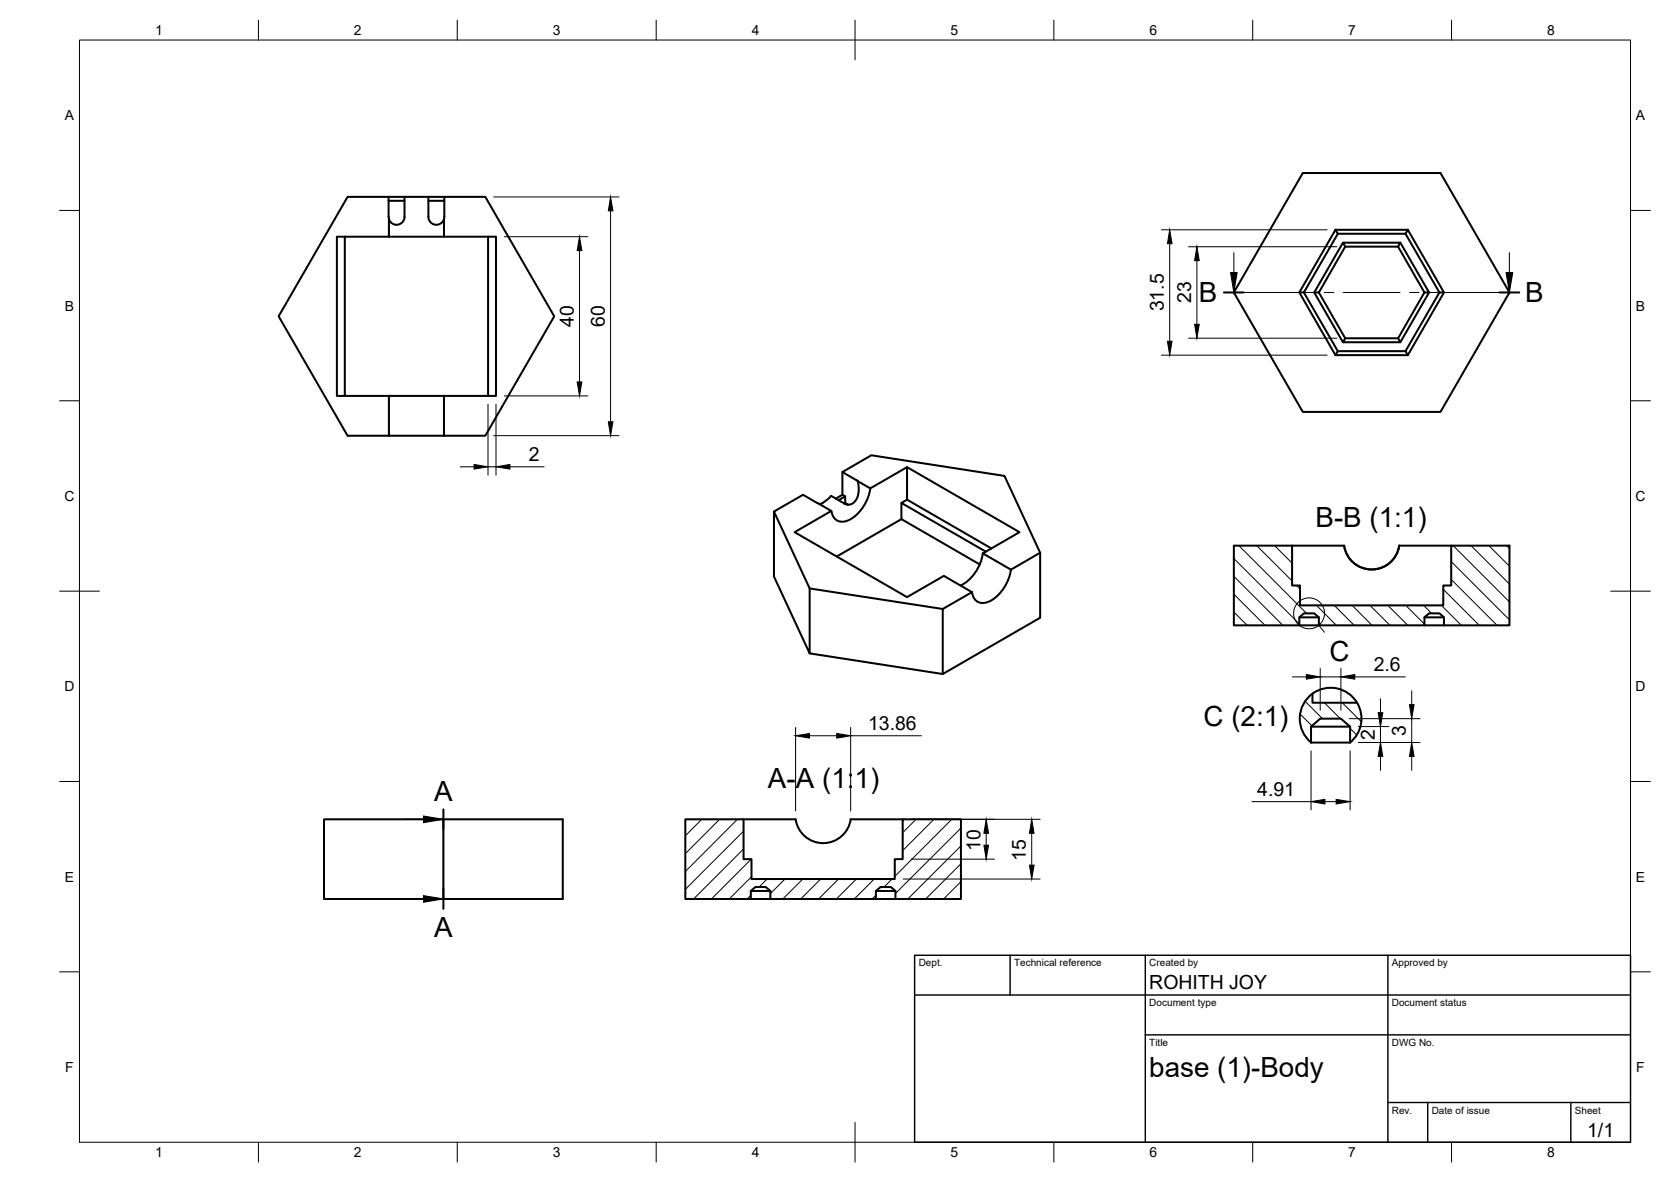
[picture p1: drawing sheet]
<svg xmlns="http://www.w3.org/2000/svg" width="420mm" height="297mm" viewBox="0 0 420 297" stroke-linecap="round" stroke-linejoin="round" font-family="sans-serif">
<!-- layer: Visible -->
<g fill="none" stroke="#000" stroke-width=".51">
<path d="M86.7 59.5v40M97.7 54.5v-5h-10.3l-17.3 30 17.3 30h10.4M97.7 50.5h4M97.7 49.5h4M97.7 54.5l.1 .5M97.8 55v4.5h-13.1v40h13.1M97.8 59.5h13.8M101.7 49.5v5.2l-.3 .9-.9 .7-1 .2-1.2-.6-.5-.9M101.7 49.5h6v5a1.99 1.99 0 0 0 1.7 2 1.99 1.99 0 0 0 2.2-1.5M107.7 50.5h4M107.7 49.5h4M111.6 55v4.5h13.1v40h-13.1"/>
<path d="M111.7 54.5l-.1 .5M111.7 54.5v-5h10.3l17.4 30-17.4 30h-24.2v-10h13.8v10M122.7 59.5v40M327.6 43.5h34.6l17.3 30-17.3 30h-34.6l-17.4-30zM335.8 57.7l.6 1h17l.6-1M335.8 57.7l-9.1 15.8 9.1 15.7M335.8 57.7h18.2M336.4 58.7l-8.5 14.8h-1.2M353.4 58.7l8.5 14.8h1.2M354 57.7l9.1 15.8-9.1 15.7M327.9 73.5l8.5 14.8M330.5 73.5l7.2 12.5"/>
<path d="M337.7 61l-7.2 12.5h1.1M338.2 62l-.5-1h14.4l-.6 1M338.2 62h13.3l6.7 11.5-6.7 11.5h-13.3l-6.6-11.5zM352.1 61l7.2 12.5h-1.1M359.3 73.5l-7.2 12.5-.6-1M361.9 73.5l-8.5 14.8 .6 .9M335.8 89.2h18.2M338.2 85l-.5 1h14.4M353.4 88.3h-17l-.6 .9M211.8 118.6v5.7M228.1 117.4v8.2M194.6 128.6v16.3l9 19.3v-16.3"/>
<path d="M205.4 126.4l-3.5-2.1-7.3 4.3 9 19.3 33.4 5.1M205.5 126.4l3.5 2-9.2 5.3 28.3 16.4 9.2-5.4 7.1 4.1M209 124.6l-1.4 1.3-1.4 .8M210.4 139.9l16.3-9.4 19.7 11.3M210.9 125.7l1.6-1v1.7l-.2 .1M212.5 124.7l-.7-.4-1.6 1M212.5 126.4l.8 .4M215.3 120.7l-3.5-2.1 7.3-4.2 33.5 5.2 8.9 19.3-7.3 4.3-7.1-4.1M215.4 120.7l.3 .2M215.7 120.9l3.1 1.8 9.3-5.3 28.2 16.3-9.2 5.4M215.7 120.9a4.9 4.9 0 0 1-1.6 5.7 1.79 1.79 0 0 1-1.6 0l-3.5-2M218.8 122.7a10.7 10.7 0 0 1-5.7 8.1 2.78 2.78 0 0 1-4.1-2.4"/>
<path d="M226.7 130.5v-4.1l21.2 12.2M226.7 126.4l1.4-.8 21.2 12.2M247.1 139.1a10.7 10.7 0 0 1-5.6 8M261.5 138.9v16.3l-24.5 14.2v-16.4l7.4-4.2M310.2 137.1h14.7v10h2v5h36v-5h2v-10h14.6v20h-16.4v-2l-1.2-1h-2.6l-1.1 1v2h-26.6v-2l-1.1-1h-2.6l-1.2 1v2h-16.5zM324.9 137.1h13.1a7 7 0 0 0 6.9 6 7 7 0 0 0 6.9-6M338 137.1a7 7 0 0 0 6.9 6 7 7 0 0 0 6.9-6M351.8 137.1h13.1M254.2 143.1a10.7 10.7 0 0 1-5.7 8.2 2.78 2.78 0 0 1-4.1-2.5M326.7 157.1h4.9M326.7 155.1h4.9M358.2 157.1h4.9"/>
<path d="M358.2 155.1h4.9M203.6 164.2l33.4 5.2M330 174.3v2.3h11.2M330 174.3a7.8 7.8 0 0 1 11.2 2.3M330 174.3a7.8 7.8 0 0 0-.3 12.3M341.2 176.6a7.8 7.8 0 0 1-1.7 10M329.6 182.6l2.4-2h5.2l2.3 2v4h-9.9v-4h9.9M111.5 205.9v20h-30v-20h60v20h-30M172.3 205.9h14.7v10h2v5h36v-5h2v-10h14.6v20h-16.5v-2l-1.1-1h-2.6l-1.2 1v2h-26.5v-2l-1.2-1h-2.6l-1.1 1v2h-16.5zM187 205.9h13M200.1 205.9a7 7 0 0 0 6.9 6 7 7 0 0 0 6.9-6h13.1M188.8 225.9h4.9"/>
<path d="M188.8 223.9h4.9M220.2 225.9h4.9M220.2 223.9h4.9"/>
</g>
<!-- layer: BORDER -->
<g fill="none" stroke="#000" stroke-width=".25">
<path d="M20 10.1h390v276.9h-390zM65 5.1v5M115 5.1v5M165 5.1v5M215 5.1v10M265 5.1v5M315 5.1v5M365 5.1v5M15 52.9h5M410 52.9h5M15 100.7h5M410 100.7h5"/>
<path d="M15 148.6h10M405 148.6h10M15 196.4h5M410 196.4h5M15 244.2h5M410 244.2h5M65 287v5M115 287v5M165 287v5M215 282.1v9.9M265 287v5M315 287v5"/>
<path d="M365 287v5"/>
</g>
<!-- layer: TITLEBLOCK -->
<path d="M230 240.1h180v46.9h-180zM230 250h180M254 240.1v9.9M288 240.1v46.9M349 240.1v46.9M288 260.1h122M349 277.1h61M359 277.1v9.9M395 277.1v9.9" fill="none" stroke="#000" stroke-width=".36"/>
<!-- layer: FD_Dimensions -->
<g fill="none" stroke="#000" stroke-width=".25">
<path d="M124.1 49.5h31.5M126.8 59.5h21M153.5 53v53M292 57.7h41.7M145.7 63v33M294.1 61.2v24.6M298.9 62h37.2M300.9 65.5v16M126.8 99.5h21M292 89.2h41.7M298.9 85h37.2M115.7 117.3h3.5"/>
<path d="M122.7 101.6v17.8M122.7 117.3h2M124.1 109.5h31.5M124.7 101.6v17.8M128.2 117.3h8.6M325 170.1h3.5M332 168v10.5M332 170.1h5.2M337.2 168v10.5M340.7 170.1h12.7M347.1 175.6v3.5M355 173.6v3.5"/>
<path d="M200 182.8v21M203.5 184.9h6.9M213.9 182.8v21M213.9 184.9h17.8M329.6 188.7v14.8M339.3 180.6h17.8M339.5 188.7v14.8M341.6 186.6h15.5M341.6 182.6h7.6M347.1 182.6v4M347.1 190.1v3.5M355 180.6v6"/>
<path d="M355 190.1v3.5M229.1 205.9h32.4M229.1 215.9h21M248 209.4v3M259.4 209.4v8M314.8 201.5h14.8M333.1 201.5h2.9M227.1 220.9h34.4"/>
</g>
<g fill="#000" stroke="#000" stroke-width=".25">
<path d="M153.5 49.5l.6 3.5h-1.1zM145.7 59.5l.6 3.5h-1.2zM294.1 57.7l.6 3.5h-1.2zM300.9 62l.6 3.5h-1.1zM145.1 96h1.2l-.6 3.5zM293.5 85.8h1.2l-.6 3.4zM300.4 81.5h1.1l-.6 3.5zM119.2 116.7l3.5 .6-3.5 .6zM124.7 117.3l3.5-.6v1.2zM153 106h1.1l-.6 3.5zM328.5 169.5l3.5 .6-3.5 .6zM337.2 170.1l3.5-.6v1.2z"/>
<path d="M346.5 179.1h1.2l-.6 3.5zM354.4 177.1h1.2l-.6 3.5zM200 184.9l3.5-.6v1.2zM210.4 184.3l3.5 .6-3.5 .6zM347.1 186.6l.6 3.5h-1.2zM355 186.6l.6 3.5h-1.2zM248 205.9l.6 3.5h-1.2zM247.4 212.4h1.2l-.6 3.5zM259.4 205.9l.6 3.5h-1.2zM258.8 217.4h1.2l-.6 3.5zM329.6 201.5l3.5-.6v1.1zM336 200.9l3.5 .6-3.5 .5z"/>
</g>
<!-- layer: Hatching -->
<g fill="none" stroke="#000" stroke-width=".25">
<path d="M311.5 137.1l17 17M316 137.1l8.9 8.9M320.5 137.1l4.4 4.4M365.4 137.1l14.1 14.1M369.9 137.1l9.6 9.7M374.4 137.1l5.1 5.2M378.9 137.1l.6 .7M310.2 140.3l16.5 16.5M310.2 144.8l12.4 12.3M310.2 149.3l7.9 7.8M310.2 153.8l3.4 3.3M326 147.1l.9 .9"/>
<path d="M331 152.2l5 4.9M335.5 152.2l5 4.9M340 152.2l5 4.9M344.5 152.2l5 4.9M349 152.2l5 4.9M353.5 152.2l4.7 4.6M358 152.2l2 1.9M362.5 152.2l5 4.9M362.9 148.1l9 9M364.9 141.1l14.6 14.7M364.9 145.6l11.5 11.5M326.9 179.4l3 3"/>
<path d="M328.1 176.2l4.4 4.4M333 176.6l4 4M337.5 176.6l4.8 4.7M339.5 183l1.6 1.7M176.4 205.9l-4.1 4.1M180.9 205.9l-8.6 8.6M185.4 205.9l-13.1 13.1M187 208.9l-14.7 14.6M187 213.3l-12.6 12.6M188.9 215.9l-10 10M230.3 205.9l-3.3 3.4M234.8 205.9l-7.8 7.8"/>
<path d="M239.3 205.9l-14.3 14.3M241.6 208.1l-16.5 16.4M241.6 212.6l-13.3 13.3M241.6 217.1l-8.8 8.8M188.8 225l-.9 .9M189 220.3l-5.6 5.6M192.9 220.9l-2 2M197.4 220.9l-3.7 3.7M201.9 220.9l-5.1 5M206.4 220.9l-5 5M210.8 220.9l-5 5M215.3 220.9l-5 5"/>
<path d="M219.8 220.9l-5 5M220.2 225l-.9 .9M224.3 220.9l-2 2M241.6 221.6l-4.3 4.3"/>
</g>
<!-- layer: Section Lines -->
<path d="M307.7 73.5h5M377 73.5h5M111.5 203.4v5M111.5 223.4v5" fill="none" stroke="#000" stroke-width=".51"/>
<path d="M310.2 63.5v5M312.7 73.5h17.9M333 73.5h2.4M337.7 73.5h14.3M354.4 73.5h2.4M359.2 73.5h17.8M379.5 63.5v5M101.5 205.9h5M111.5 208.4v15M101.5 225.9h5" fill="none" stroke="#000" stroke-width=".25"/>
<path d="M309.4 68.5h1.7l-.9 5zM378.7 68.5h1.7l-.9 5zM106.5 205.1l5 .8-5 .8zM106.5 225.1l5 .8-5 .8z" fill="#000" stroke="#000" stroke-width=".25"/>
<!-- layer: Detail Boundary -->
<g fill="none" stroke="#000" stroke-width=".25">
<path d="M331.6 157.1l1.4 1.8"/>
<circle cx="329.2" cy="154.1" r="3.9"/>
</g>
<g font-size="7">
<text x="301.5" y="76">B</text>
<text x="383.5" y="76">B</text>
<text x="330.8" y="132.3">B-B (1:1)</text>
<text x="334.3" y="166">C</text>
<text x="302.6" y="182.5">C (2:1)</text>
<text x="109.2" y="201.4">A</text>
<text x="193.1" y="198.1">A-</text>
<text x="200.1" y="198.1">A (1:1)</text>
<text x="109.2" y="235.4">A</text>
<text x="289" y="270.6">base (1)-Body</text>
</g>
<g font-size="4.9">
<text x="299.5" y="76.2" transform="rotate(-90 299.5 76.2)">23</text>
<text x="144.3" y="82.1" transform="rotate(-90 144.3 82.1)">40</text>
<text x="152.1" y="82.2" transform="rotate(-90 152.1 82.2)">60</text>
<text x="292.7" y="78.3" transform="rotate(-90 292.7 78.3)">31.5</text>
<text x="133" y="115.9">2</text>
<text x="345.4" y="168.6">2.6</text>
<text x="218.3" y="183.4">13.86</text>
<text x="345.7" y="185.9" transform="rotate(-90 345.7 185.9)">2</text>
<text x="353.5" y="184.9" transform="rotate(-90 353.5 184.9)">3</text>
<text x="316.1" y="200">4.91</text>
<text x="246.5" y="213.8" transform="rotate(-90 246.5 213.8)">10</text>
<text x="258" y="216.3" transform="rotate(-90 258 216.3)">15</text>
<text x="289" y="248.5">ROHITH JOY</text>
<text x="399.1" y="285.7">1/1</text>
</g>
<g font-size="3.5">
<text x="39" y="8.8">1</text>
<text x="89" y="8.8">2</text>
<text x="139" y="8.8">3</text>
<text x="189" y="8.8">4</text>
<text x="239" y="8.8">5</text>
<text x="289" y="8.8">6</text>
<text x="339" y="8.8">7</text>
<text x="389" y="8.8">8</text>
<text x="16.3" y="30.2">A</text>
<text x="411.3" y="30.2">A</text>
<text x="16.3" y="78">B</text>
<text x="411.3" y="78">B</text>
<text x="16.2" y="125.9">C</text>
<text x="411.2" y="125.9">C</text>
<text x="16.2" y="173.7">D</text>
<text x="411.2" y="173.7">D</text>
<text x="16.3" y="221.6">E</text>
<text x="411.3" y="221.6">E</text>
<text x="16.4" y="269.4">F</text>
<text x="411.4" y="269.4">F</text>
<text x="39" y="290.8">1</text>
<text x="89" y="290.8">2</text>
<text x="139" y="290.8">3</text>
<text x="189" y="290.8">4</text>
<text x="239" y="290.8">5</text>
<text x="289" y="290.8">6</text>
<text x="339" y="290.8">7</text>
<text x="389" y="290.8">8</text>
</g>
<g font-size="2.5">
<text x="231" y="242.9">Dept.</text>
<text x="255" y="242.9">Technical reference</text>
<text x="289" y="242.9">Created by</text>
<text x="350" y="242.9">Approved by</text>
<text x="289" y="252.8">Document type</text>
<text x="350" y="252.8">Document status</text>
<text x="289" y="262.9">Title</text>
<text x="350" y="262.9">DWG No.</text>
<text x="350" y="279.9">Rev.</text>
<text x="360" y="279.9">Date of issue</text>
<text x="396" y="279.9">Sheet</text>
</g>
</svg>
